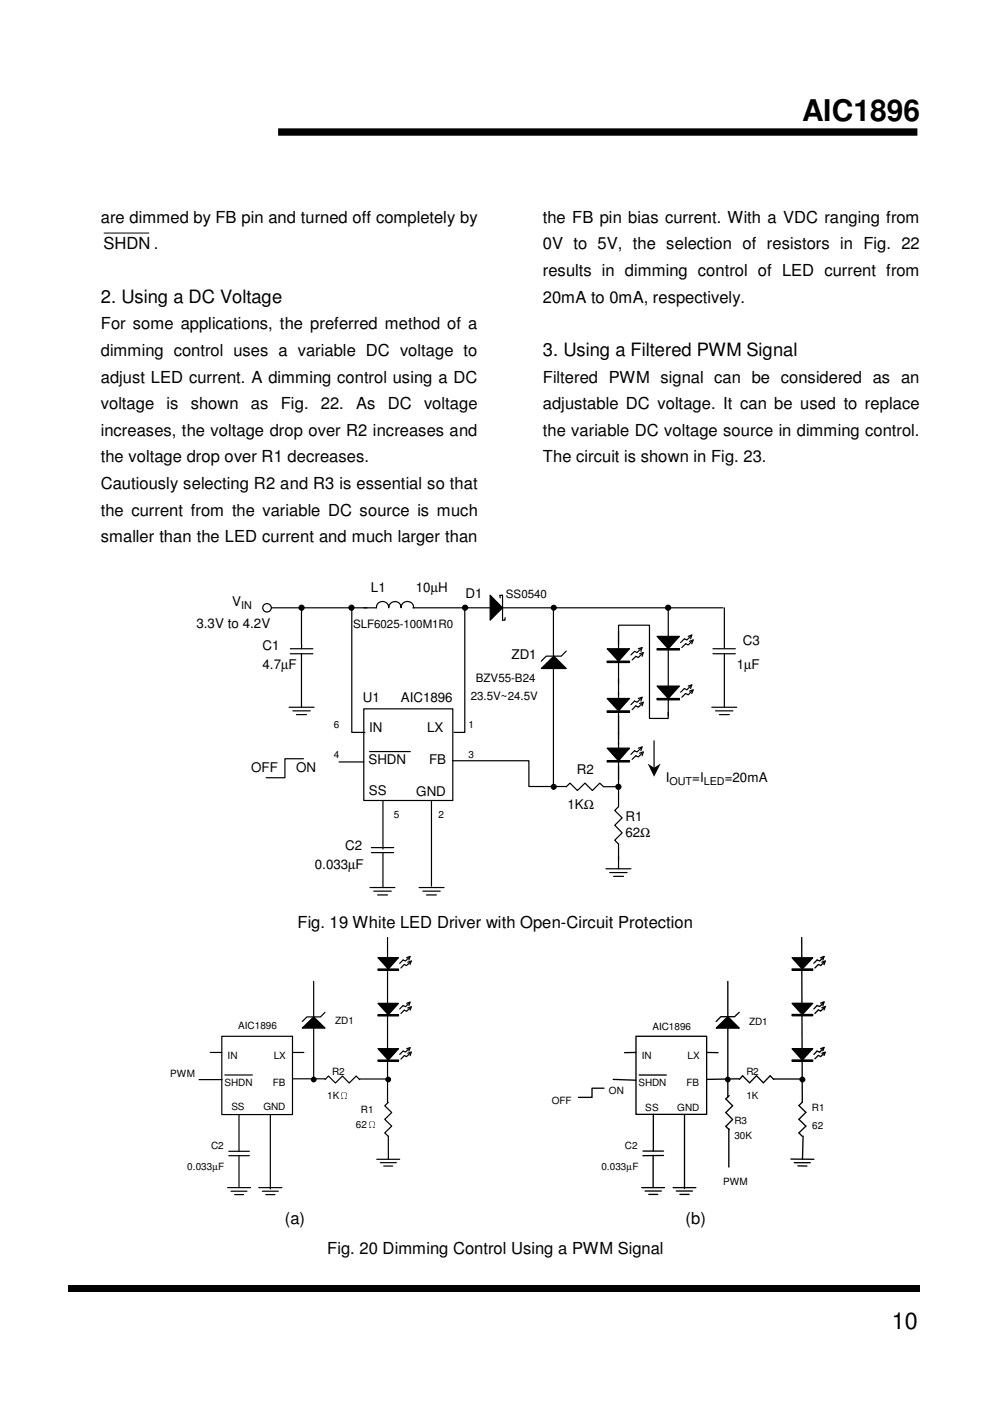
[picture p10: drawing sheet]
<svg xmlns="http://www.w3.org/2000/svg" width="210mm" height="297mm" viewBox="0 0 210 297" stroke-linecap="round" stroke-linejoin="round" font-family="sans-serif">
<path d="M14.4 272.6h180.5v1.3h-180.5z" fill="#000"/>
<path d="M59 28h135.5" fill="none" stroke="#000" stroke-width="1.6" stroke-linecap="butt"/>
<g fill="none" stroke="#000" stroke-width=".21">
<path d="M22.1 49.4h9.5"/>
<circle cx="117.4" cy="128.8" r=".54"/>
<circle cx="117.4" cy="166.8" r=".54"/>
</g>
<g fill="#000">
<path d="M114.8 141.7l2.6-2.6 2.7 2.6z"/>
<circle cx="117.4" cy="128.8" r=".54"/>
<circle cx="117.4" cy="166.8" r=".54"/>
</g>
<path d="M120.1 138.1l-1.1 1h-3.2l-1 1.1M114.8 141.7l2.6-2.6 2.7 2.6zM120.1 166.8l.8-.8 1.5 1.6 1.6-1.6 1.6 1.6 1.6-1.6 .8 .8h2.6" fill="none" stroke="#000" stroke-width=".25"/>
<path d="M77.1 150.3h18.9v19.4h-18.9z" fill-rule="evenodd" fill="#fff"/>
<g fill="none" stroke="#000" stroke-width=".25">
<path d="M57.4 128.9h22.4a1.31 1.31 0 0 1 1.3-1.4 1.31 1.31 0 0 1 1.3 1.4 1.31 1.31 0 0 1 1.3-1.3 1.31 1.31 0 0 1 1.3 1.3 1.33 1.33 0 0 1 1.4-1.4 1.33 1.33 0 0 1 1.3 1.4M61.6 137.5h4.7M61.6 138.6h4.7M63.9 138.6v11.4M64 128.9l-.1 7.8M64 136.7l-.1 .8M74.6 128.8v26.5h2.8M87.5 128.9h65.8M98.5 128.8v26.5h-2.2M103.9 126.2l2.6 2.7-2.6 2.6zM106 126.2v.6M106 126.2h.5v5.3h.6v-.6"/>
<path d="M128.7 137.5h4.8l-2.4 2.7zM135.3 137.5l.8-.2-.2 .8M135.6 138.6l.8-.2-.3 .8M135.9 137.5l-.8 .9-.6-.3-.7 .8M136.1 138.6l-.8 .8-.5-.2-.8 .7M139.3 134.9h4.8l-2.4 2.6zM139.3 137.5h4.8v.3h-4.8zM139.3 137.7h4.8M141.7 128.9v22.9M145.9 134.9l.8-.3-.3 .8M146.2 136l.8-.3-.3 .8M146.4 134.9l-.8 .8-.5-.3-.8 .8"/>
<path d="M146.7 136l-.8 .7-.5-.2-.8 .8M151.2 137.5h4.7M151.2 138.6h4.7M153.6 128.9v8.5M153.6 138.6v11.4M61.3 150h5.3M62.1 150.7h3.7M62.9 151.5h2.1M77.1 150.3h18.9v19.4h-18.9zM128.7 148.1h4.8l-2.4 2.6zM128.7 158.6h4.8l-2.4 2.7zM128.7 140.2h4.8v.3h-4.8z"/>
<path d="M128.7 150.7h4.8v.3h-4.8zM135.3 148.1l.8-.3-.2 .8M135.3 158.6l.8-.2-.2 .8M135.6 149.1l.8-.2-.3 .8M135.6 159.7l.8-.3-.3 .8M135.9 148.1l-.8 .8-.6-.3-.7 .8M135.9 158.6l-.8 .8-.6-.2-.7 .7M136.1 149.1l-.8 .9-.5-.3-.8 .8M136.1 159.7l-.8 .8-.5-.3-.8 .8M139.3 145.5h4.8l-2.4 2.6zM139.3 148.1h4.8v.3h-4.8zM141.7 151v1.3h-4v-19.7h-6.6v38.4l-.8 .8 1.6 1.6-1.6 1.6 1.6 1.6-1.6 1.5 .8 .8v5.3"/>
<path d="M145.9 145.5l.8-.3-.3 .8M146.2 146.5l.8-.2-.3 .7M146.4 145.5l-.8 .8-.5-.3-.8 .8M146.7 146.5l-.8 .8-.5-.3-.8 .8M150.9 150h5.3M151.7 150.7h3.7M152.5 151.5h2.1M64.3 160.9h-3.9v4h-4M71.9 161.5h5.3M78.7 179.7h4.8M91.5 169.7v18.2M95.9 161.3h16.2v5.5h8"/>
<path d="M128.7 161.3h4.8v.2h-4.8zM128.7 161.4h4.8M78.4 188.2h5.3M78.7 180.8h4.8M79.2 188.9h3.8M80 189.7h2.2M88.9 188.2h5.2M89.7 188.9h3.6M90.4 189.7h2.1M128.5 184.2h5.3M129.3 185h3.7M130.1 185.8h2.1"/>
<circle cx="63.9" cy="128.8" r=".54"/>
<circle cx="74.5" cy="128.8" r=".54"/>
<circle cx="98.6" cy="128.8" r=".54"/>
<circle cx="141.7" cy="128.8" r=".54"/>
<circle cx="131.1" cy="166.8" r=".54"/>
</g>
<g fill="#000">
<path d="M103.9 126.2l2.6 2.7-2.6 2.6zM128.7 137.5h4.8l-2.4 2.7zM139.3 134.9h4.8l-2.4 2.6zM128.7 148.1h4.8l-2.4 2.6zM128.7 158.6h4.8l-2.4 2.7zM139.3 145.5h4.8l-2.4 2.6z"/>
<circle cx="63.9" cy="128.8" r=".54"/>
<circle cx="74.5" cy="128.8" r=".54"/>
<circle cx="98.6" cy="128.8" r=".54"/>
<circle cx="141.7" cy="128.8" r=".54"/>
<circle cx="131.1" cy="166.8" r=".54"/>
</g>
<path d="M128.7 140.3h4.8M128.7 150.9h4.8M139.3 148.2h4.8" fill="none" stroke="#000" stroke-width=".3"/>
<path d="M166.7 122.7l.1 19.3" fill="none" stroke="#fff" stroke-width=".25"/>
<circle cx="56.6" cy="128.9" r=".91" fill="#fff"/>
<g fill="none" stroke="#000" stroke-width=".25">
<path d="M117.3 128.6v38.8M78.4 159.3h8.6M138.7 157.1v5.8M81.2 169.8v10.2M81.2 180.9v7.2"/>
<circle cx="56.6" cy="128.9" r=".91"/>
</g>
<path d="M137.3 161.9l1.4 .9 1.4-.9-1.4 2.8z" fill="#000"/>
<path d="M47 219.7h15v16.6h-15z" fill-rule="evenodd" fill="#fff"/>
<g fill="none" stroke="#000" stroke-width=".25">
<path d="M82.2 198.8v34.9M47 219.7h15v16.6h-15zM64.1 218l2.4-2.4 2.4 2.4zM66.5 208.1v20.8M68.9 214.6l-1 1h-2.8l-1 1M80.1 203h4.4l-2.2 2.4zM80.1 212.7h4.4l-2.2 2.4zM80.1 205.4h4.4v.3h-4.4zM80.1 215.1h4.4v.3h-4.4zM80.1 205.6h4.4M80.1 215.3h4.4M86.2 203l.7-.2-.2 .7"/>
<path d="M86.2 212.7l.7-.2-.2 .7M86.4 204l.8-.2-.3 .7M86.4 213.7l.8-.3-.3 .8M86.7 203l-.7 .8-.5-.3-.8 .8M86.7 212.7l-.7 .7-.5-.2-.8 .7M86.9 204l-.7 .7-.5-.2-.7 .7M86.9 213.7l-.7 .7-.5-.2-.7 .7M42.2 228.9h4.9M44.6 223.1h2.4M47.7 227.9h5.8M50.7 236.3v7.8M57.3 236.4v15.7"/>
<path d="M62 223.1h2.4M62 228.7h6.9M68.9 228.9l.7-.8 1.5 1.5 1.5-1.5 1.4 1.5 1.5-1.5 .7 .8M76.2 228.8h6.1M80.1 222.3h4.4l-2.2 2.5zM80.1 224.8h4.4v.2h-4.4zM80.1 224.9h4.4M82.3 233.7l-.7 .7 1.5 1.5-1.5 1.4 1.5 1.5-1.5 1.4 .7 .7M85.7 223.8l-.7 .7M86.2 222.3l.7-.2-.2 .7M86.4 223.3l.8-.2-.3 .7M86.7 222.3l-.7 .8-.5-.3-.8 .8"/>
<path d="M86.9 223.3l-.7 .7-.5-.2M48.3 251.8h4.8M48.5 244.1h4.4M48.5 245h4.4M49 252.6h3.4M49.7 253.3h1.9M50.7 245v6.7M54.9 251.8h4.9M55.6 252.6h3.4M56.3 253.3h2M79.9 245.8h4.8M80.6 246.5h3.4"/>
<path d="M81.4 247.2h1.9M82.3 240.9v4.9"/>
<circle cx="66.5" cy="228.9" r=".49"/>
<circle cx="82.3" cy="228.9" r=".49"/>
</g>
<g fill="#000">
<path d="M64.1 218l2.4-2.4 2.4 2.4zM80.1 203h4.4l-2.2 2.4zM80.1 212.7h4.4l-2.2 2.4zM80.1 222.3h4.4l-2.2 2.5z"/>
<circle cx="66.5" cy="228.9" r=".49"/>
<circle cx="82.3" cy="228.9" r=".49"/>
</g>
<path d="M134.8 219.7h15v16.6h-15z" fill-rule="evenodd" fill="#fff"/>
<g fill="none" stroke="#000" stroke-width=".28">
<path d="M170 198.8l.1 34.9-.7 .7 1.5 1.4-1.5 1.5 1.5 1.5-1.5 1.4 .7 .7M134.8 219.7h15v16.6h-15zM151.9 218l2.4-2.4 2.4 2.4zM154.3 208.1v24.5M156.7 214.6l-.9 1h-3l-.9 1M167.9 203.1h4.4l-2.2 2.3zM167.9 205.4h4.4v.3h-4.4zM167.9 212.7h4.4l-2.2 2.4zM167.9 215.1h4.4v.3h-4.4zM173.5 204.5l-.7 .7M173.5 214.1l-.7 .8M174 203.1l.7-.3-.2 .7"/>
<path d="M174 212.7l.7-.3-.2 .8M174.3 204l.7-.2-.3 .7M174.3 213.7l.7-.3-.3 .7M174.5 203.1l-.7 .7-.6-.3-.6 .7M174.5 212.7l-.7 .7-.6-.2-.6 .7M174.7 204l-.7 .7-.5-.2M174.7 213.7l-.7 .7-.5-.3M128.1 230.7h-2.6v2h-2.9M130 228.9l4.8 .1M134.8 223.1l-2.4 .1M135.5 227.9h5.8M138.5 236.3v7.8"/>
<path d="M145.1 236.4v15.6M149.8 223.1l2.4 .1M154.5 239.3v8.1M154.6 232.3l-.7 .7 1.4 1.4-1.4 1.5 1.4 1.5-1.4 1.4 .7 .7M156.6 228.7l-6.8 .2M160.4 228.1l-1.5 1.5-1.5-1.5-.6 .8M160.4 228.1l1.4 1.5 1.5-1.5 .8 .8M164.1 228.8h6M167.9 222.3h4.4l-2.2 2.4zM167.9 224.7h4.4v.3h-4.4zM173.5 223.8l-.7 .7M174 222.3l.7-.2-.2 .7"/>
<path d="M174.3 223.3l.7-.2-.3 .7M174.5 222.3l-.7 .8-.6-.3-.6 .8M174.7 223.3l-.7 .7-.5-.2M136.1 251.8h4.8M136.3 244.1h4.4M136.8 252.5h3.4M137.5 253.2h2M138.5 244.9v6.8M140.7 245h-4.4M142.7 251.8h4.8M143.4 252.5h3.4M144.2 253.2h1.9"/>
<path d="M167.7 245.7l4.9 .1M168.4 246.5h3.4M169.2 247.2h1.9M170.3 240.9l-.2 4.8"/>
<circle cx="154.3" cy="228.9" r=".48"/>
<circle cx="170.1" cy="228.9" r=".49"/>
</g>
<g fill="#000">
<path d="M151.8 218l2.5-2.4 2.4 2.4zM167.9 203.1h4.4l-2.2 2.3zM167.9 212.7h4.4l-2.2 2.4zM167.9 222.3h4.4l-2.2 2.5z"/>
<circle cx="154.3" cy="228.9" r=".48"/>
<circle cx="170.1" cy="228.9" r=".49"/>
</g>
<path d="M167.9 205.6h4.4M167.9 215.2h4.4M167.9 224.9h4.4" fill="none" stroke="#000" stroke-width=".25"/>
<text font-size="6.3" x="170.1" y="25.7">AIC1896</text>
<text font-size="5" x="189.1" y="281.8">10</text>
<g font-size="3.9">
<text x="21.4" y="64.2">2. Using a DC Voltage</text>
<text x="115.1" y="75.4">3. Using a Filtered PWM Signal</text>
</g>
<g font-size="3.5">
<text x="21.4" y="47.2">are dimmed by FB pin and turned off completely by</text>
<text x="115.1" y="47.2">the FB pin bias current. With a VDC ranging from</text>
<text x="21.9" y="52.9">SHDN .</text>
<text x="115.1" y="52.9">0V to 5V, the selection of resistors in Fig. 22</text>
<text x="115.1" y="58.5">results in dimming control of LED current from</text>
<text x="115.1" y="64.2">20mA to 0mA, respectively.</text>
<text x="21.4" y="69.8">For some applications, the preferred method of a</text>
<text x="21.4" y="75.4">dimming control uses a variable DC voltage to</text>
<text x="21.4" y="81.1">adjust LED current. A dimming control using a DC</text>
<text x="115.1" y="81.1">Filtered PWM signal can be considered as an</text>
<text x="21.4" y="86.7">voltage</text>
<text x="35.3" y="86.7">is</text>
<text x="40.4" y="86.7">shown</text>
<text x="53.2" y="86.7">as</text>
<text x="59.5" y="86.7">Fig.</text>
<text x="68" y="86.7">22.</text>
<text x="75.5" y="86.7">As</text>
<text x="82.2" y="86.7">DC</text>
<text x="89.9" y="86.7">voltage</text>
<text x="115.1" y="86.7">adjustable DC voltage. It can be used to replace</text>
<text x="21.4" y="92.4">increases, the voltage drop over R2 increases and</text>
<text x="115.1" y="92.4">the variable DC voltage source in dimming control.</text>
<text x="21.4" y="98">the voltage drop over R1 decreases.</text>
<text x="115.1" y="98">The circuit is shown in Fig. 23.</text>
<text x="21.4" y="103.7">Cautiously selecting R2 and R3 is essential so that</text>
<text x="21.4" y="109.3">the current from the variable DC source is much</text>
<text x="21.4" y="115">smaller than the LED current and much larger than</text>
<text x="63.1" y="196.8">Fig. 19 White LED Driver with Open-Circuit Protection</text>
<text x="60.4" y="259.5">(a)</text>
<text x="145.4" y="259.5">(b)</text>
<text x="69.4" y="265.9">Fig. 20 Dimming Control Using a PWM Signal</text>
</g>
<g font-size="2.8">
<text x="78.7" y="125.6">L1</text>
<text x="88.2" y="125.6">10µH</text>
<text x="49.2" y="128.6">V</text>
<text x="98.7" y="126.7">D1</text>
<text x="41.7" y="133.1">3.3V to 4.2V</text>
<text x="55.7" y="137.9">C1</text>
<text x="157.5" y="136.7">C3</text>
<text x="55.7" y="141.8">4.7µF</text>
<text x="108.5" y="139.8">ZD1</text>
<text x="156.2" y="141.9">1µF</text>
<text x="77" y="148.8">U1</text>
<text x="85" y="148.8">AIC1896</text>
<text x="78.3" y="155.2">IN</text>
<text x="90.6" y="155.2">LX</text>
<text x="78.1" y="161.9">SHDN</text>
<text x="91" y="161.9">FB</text>
<text x="53.3" y="163.7">OFF</text>
<text x="62.8" y="163.7">ON</text>
<text x="122.3" y="164">R2</text>
<text x="141.1" y="165.9">I</text>
<text x="146.8" y="165.9">=I</text>
<text x="153.7" y="165.9">=20mA</text>
<text x="78.2" y="168.5">SS</text>
<text x="88.3" y="168.8">GND</text>
<text x="120.3" y="171.5">1KΩ</text>
<text x="132.6" y="174.1">R1</text>
<text x="132.6" y="177.5">62Ω</text>
<text x="66.8" y="184.3">0.033µF</text>
<text x="73.2" y="180.1">C2</text>
</g>
<g font-size="2.5">
<text x="107.2" y="126.8">SS0540</text>
<text x="74.8" y="133.2">SLF6025-100M1R0</text>
<text x="99.8" y="148.3">23.5V~24.5V</text>
<text x="100.9" y="144.6">BZV55-B24</text>
</g>
<g font-size="2.3">
<text x="51.1" y="129.1">IN</text>
<text x="141.9" y="166.5">OUT</text>
<text x="149.2" y="166.5">LED</text>
</g>
<g font-size="2.1">
<text x="70.8" y="154.4">6</text>
<text x="99.4" y="154.4">1</text>
<text x="70.8" y="160.8">4</text>
<text x="99.4" y="160.8">3</text>
<text x="83.5" y="173.5">5</text>
<text x="93" y="173.5">2</text>
<text x="50.5" y="218.3">AIC1896</text>
<text x="71" y="217.2">ZD1</text>
<text x="138.3" y="218.4">AIC1896</text>
<text x="158.8" y="217.3">ZD1</text>
<text x="48.3" y="224.5">IN</text>
<text x="58" y="224.5">LX</text>
<text x="70.4" y="227.9">R2</text>
<text x="136.1" y="224.6">IN</text>
<text x="145.8" y="224.6">LX</text>
<text x="158.2" y="228">R2</text>
<text x="36.1" y="228.3">PWM</text>
<text x="47.6" y="230.2">SHDN</text>
<text x="57.8" y="230.2">FB</text>
<text x="69.4" y="233">1KΩ</text>
<text x="129.1" y="232">ON</text>
<text x="135.4" y="230.3">SHDN</text>
<text x="145.6" y="230.3">FB</text>
<text x="158.2" y="233">1K</text>
<text x="49.1" y="235.4">SS</text>
<text x="55.8" y="235.4">GND</text>
<text x="75.4" y="239.2">62Ω</text>
<text x="76.5" y="236.1">R1</text>
<text x="117" y="234.1">OFF</text>
<text x="136.8" y="235.5">SS</text>
<text x="143.6" y="235.5">GND</text>
<text x="155.7" y="238.3">R3</text>
<text x="172.1" y="235.5">R1</text>
<text x="172.2" y="239.4">62</text>
<text x="44.7" y="243.5">C2</text>
<text x="132.5" y="243.6">C2</text>
<text x="155.7" y="241.5">30K</text>
<text x="39.7" y="248">0.033µF</text>
<text x="127.6" y="248.1">0.033µF</text>
<text x="153.3" y="251.3">PWM</text>
</g>
</svg>
